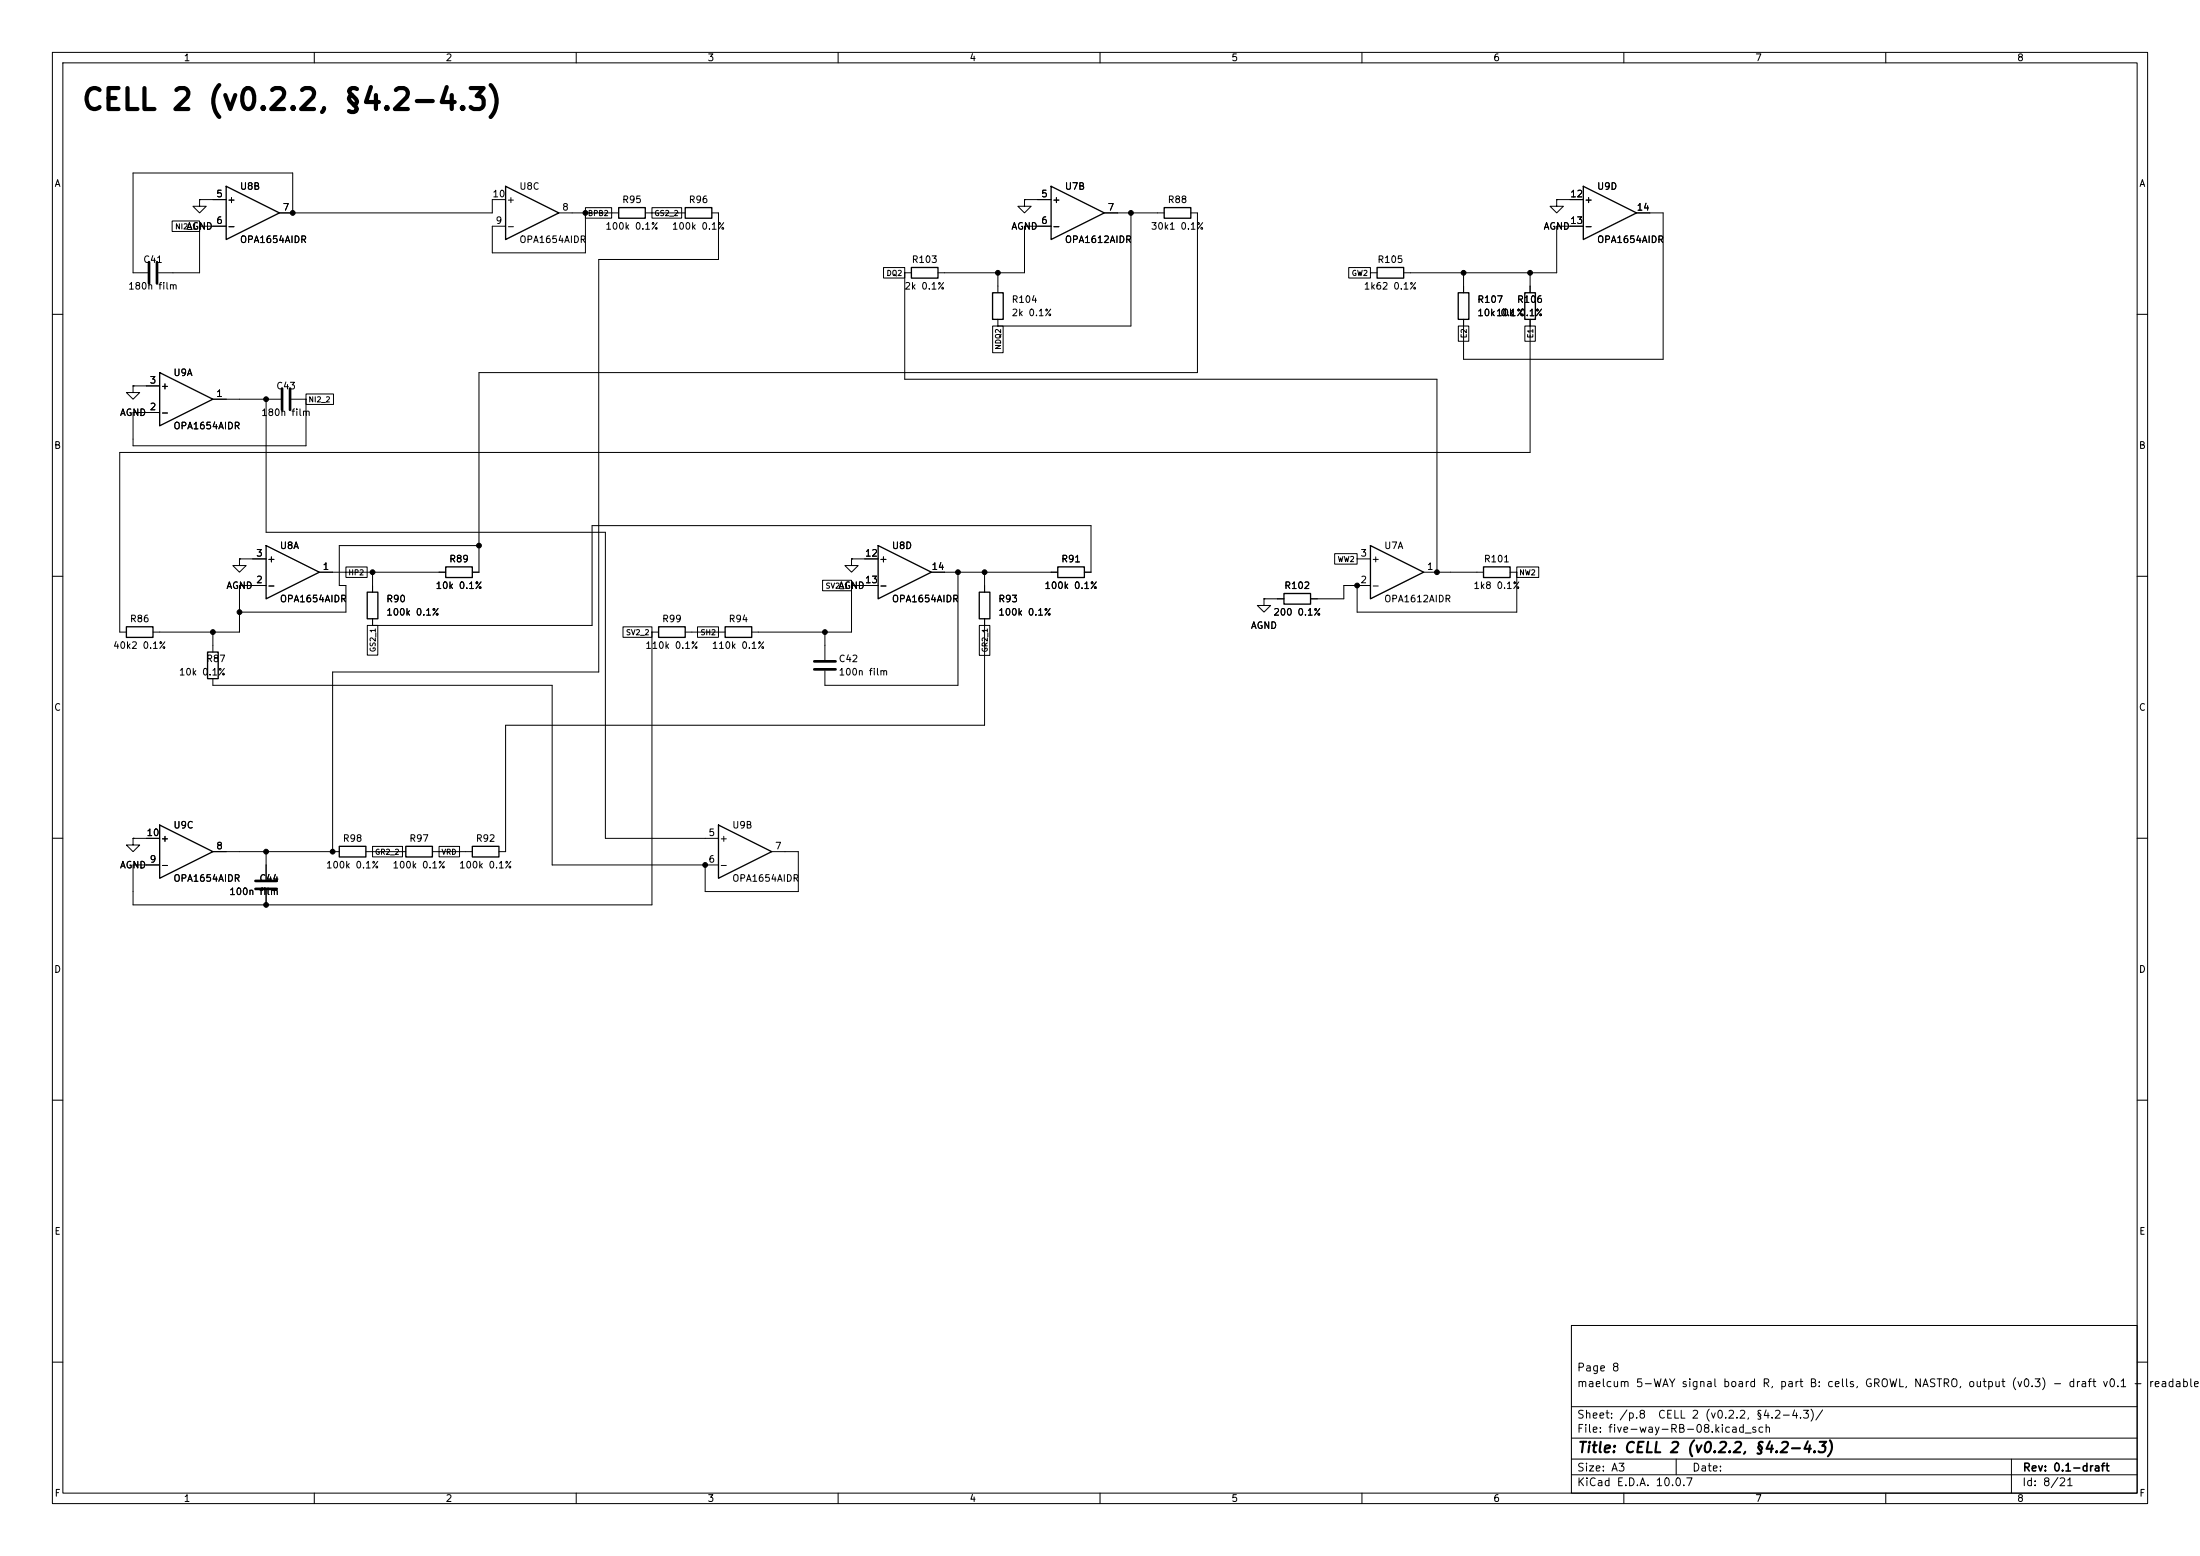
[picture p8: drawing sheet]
<svg xmlns="http://www.w3.org/2000/svg" width="420mm" height="297mm" viewBox="0 0 420 297" stroke-linecap="round" stroke-linejoin="round" font-family="sans-serif">
<g fill="none" stroke="#000" stroke-width=".19">
<path d="M10 10h400v277h-400zM12 12h396v273h-396zM60 10v2M110 10v2M160 10v2M210 10v2M260 10v2M310 10v2M360 10v2M38.1 38.1v1.3h1.3l-1.3 1.2-1.3-1.2h1.3M38.1 38.1h.1M38.1 38.1h5.1"/>
<path d="M96.5 38.1h-2.5v2.5h-40.7M111.8 39.6h5v2h-5zM124.5 39.6h5.6v2h-5.6zM195.6 38.1v1.3h1.2l-1.2 1.2-1.3-1.2h1.3M195.6 38.1h.1M195.6 38.1h5.1M297.2 38.1v1.3h1.2l-1.2 1.2-1.3-1.2h1.3M297.2 38.1h.1M297.2 38.1h5.1M32.9 42.2h5.2v2h-5.2zM38.1 43.2v8.9h-7.9M38.1 43.2h5.1"/>
<path d="M55.9 40.6v-7.6h-30.5v19.1h2.8M106.7 40.6h11.4M111.8 40.6v7.7h-17.8v-5.1h2.5M123.2 40.6h7.6M135.9 40.6h1.3v8.9h-22.9v78.8h-50.8v34.3M168.7 51.1h4v2h-4zM172.7 52.1h1.3M172.7 52.1v20.3h101.6v36.8M190.5 52.1v3.8M200.7 43.2h-5.1v8.9h-16.5M210.8 40.6h11.4M215.9 40.6v21.6h-25.4"/>
<path d="M227.3 40.6h1.3v30.5h-137.2v38.1h-1.2M257.5 51.1h4.1v2h-4.1zM261.6 52.1h1.3M279.4 52.1v3.8M292.1 52.1v3.8M302.3 43.2h-5.1v8.9h-29.2M312.4 40.6h5.1v28h-38.1v-7.6M10 60h2M25.4 73.7v1.2h1.3l-1.3 1.3-1.3-1.3h1.3M25.4 73.7h.1M25.4 73.7h5.1M40.6 76.2h13"/>
<path d="M50.8 76.2v25.4h64.8v58.4h21.6M55.6 76.2h2.8M58.4 75.2h5.3v2h-5.3zM58.4 76.2v8.9h-33v-6.4h5.1M189.5 62.2h2v5.1h-2zM190.5 61v1.2M278.4 62.2h2v2.9h-2zM291.1 62.2h2v2.9h-2zM292.1 61v25.4h-269.2v34.3h1.2M408 60h2M10 110h2M45.7 106.7v1.3h1.3l-1.3 1.2-1.3-1.2h1.3"/>
<path d="M45.7 106.7h.1M45.7 106.7h5.1M50.8 111.8h-5.1v8.9h-16.5M61 109.2h24.1M66 108.2h4.1v2h-4.1zM70.1 119.4h2v5.6h-2zM71.1 109.2v3.8M71.1 118.1v1.3M91.4 104.1h-26.6v7.7h1.2v5h-20.3M118.9 119.6h5.6v2.1h-5.6zM133.2 119.6h4v2.1h-4zM157 110.8h5.6v2h-5.6z"/>
<path d="M162.6 106.7v1.3h1.2l-1.2 1.2-1.3-1.2h1.3M162.6 106.7h.1M162.6 106.7h5M162.6 111.8h5M162.6 111.8v8.9h-19.1M177.8 109.2h24.1M182.9 109.2v21.6h-25.4v-2.8M187 119.4h2v5.7h-2zM188 109.2v3.8M188 118.1v20.3h-91.5v24.2h-1.3M207 109.2h1.3v-8.9h-95.3v19.1h-41.9M241.3 114.3v1.3h1.3l-1.3 1.2-1.3-1.2h1.3"/>
<path d="M241.3 114.3h.1M241.3 114.3h3.8M254.8 105.7h4.3v2h-4.3zM259.1 106.7h2.5M261.6 111.8h-5.1v2.5h-6.3M271.8 109.2h11.4M288.3 109.2h1.3M289.6 108.2h4.2v2h-4.2zM289.6 109.2v7.6h-30.5v-5M408 110h2M40.6 129.5v1.3h64.8v34.3h31.8M40.6 120.7v3.8"/>
<path d="M124.5 120.7h1.2M124.5 120.7v52h-99.1v-7.6h5.1M130.8 120.7h7.6M157.5 120.7v5.3M10 160h2M408 160h2M25.4 160v1.3h1.3l-1.3 1.3-1.3-1.3h1.3M25.4 160h.1M25.4 160h5.1M40.6 162.6h24.2M50.8 162.6v5.3M50.8 169.9v2.8"/>
<path d="M69.8 162.6h7.7M71.1 161.6h5.7v2h-5.7zM82.5 162.6h7.7M83.8 161.6h3.9v2h-3.9zM147.3 162.6h5.1v7.6h-17.8v-5.1M10 210h2M408 210h2M300 253h108v32h-108zM10 260h2M300 278.5h108M300 274.5h108M300 268.5h108"/>
<path d="M320 278.5v3M384 278.5v6.5M408 260h2M60 285v2M110 285v2M160 285v2M210 285v2M260 285v2M300 281.5h108M310 285v2M360 285v2"/>
</g>
<path d="M28.4 50v4.1M30 50v4.1M53.8 74.2v4M55.4 74.2v4M155.4 126.2h4.1M155.4 127.8h4.1M48.8 169.7h4M48.8 168.1h4" fill="none" stroke="#000" stroke-width=".51"/>
<g fill="none" stroke="#000" stroke-width=".25">
<path d="M43.2 35.6l10.1 5-10.1 5.1zM96.5 35.6l10.2 5-10.2 5.1zM118.1 39.6h5.1v2.1h-5.1zM130.8 39.6h5.1v2.1h-5.1zM200.7 35.6l10.1 5-10.1 5.1zM222.2 39.6h5.1v2.1h-5.1zM302.3 35.6l10.1 5-10.1 5.1zM174 51.1h5.1v2h-5.1zM189.5 55.9h2v5.1h-2zM262.9 51.1h5.1v2h-5.1zM278.4 55.9h2v5.1h-2zM291.1 55.9h2v5.1h-2z"/>
<path d="M30.5 71.1l10.1 5.1-10.1 5.1zM24.1 119.6h5.1v2.1h-5.1zM50.8 104.1l10.2 5.1-10.2 5.1zM70.1 113h2v5.1h-2zM85.1 108.2h5.1v2h-5.1zM125.7 119.6h5.1v2.1h-5.1zM138.4 119.6h5.1v2.1h-5.1zM167.6 104.1l10.2 5.1-10.2 5.1zM186.9 113h2.1v5.1h-2.1zM201.9 108.2h5.1v2h-5.1zM245.1 113.3h5.1v2h-5.1zM261.6 104.1l10.2 5.1-10.2 5.1z"/>
<path d="M283.2 108.2h5.1v2h-5.1zM39.6 124.5h2.1v5h-2.1zM30.5 157.5l10.1 5.1-10.1 5zM137.2 157.5l10.1 5.1-10.1 5zM64.8 161.5h5v2.1h-5zM77.5 161.5h5v2.1h-5zM90.2 161.5h5v2.1h-5z"/>
</g>
<g fill="#000" stroke="#000" stroke-width=".19">
<circle cx="55.9" cy="40.6" r=".46"/>
<circle cx="111.8" cy="40.6" r=".46"/>
<circle cx="190.5" cy="52.1" r=".46"/>
<circle cx="215.9" cy="40.6" r=".46"/>
<circle cx="279.4" cy="52.1" r=".46"/>
<circle cx="292.1" cy="52.1" r=".46"/>
<circle cx="50.8" cy="76.2" r=".46"/>
<circle cx="45.7" cy="116.8" r=".46"/>
<circle cx="71.1" cy="109.2" r=".46"/>
<circle cx="91.4" cy="104.1" r=".46"/>
<circle cx="182.9" cy="109.2" r=".46"/>
<circle cx="188" cy="109.2" r=".46"/>
<circle cx="259.1" cy="111.8" r=".46"/>
<circle cx="274.3" cy="109.2" r=".46"/>
<circle cx="40.6" cy="120.7" r=".46"/>
<circle cx="157.5" cy="120.7" r=".46"/>
<circle cx="50.8" cy="162.6" r=".46"/>
<circle cx="50.8" cy="172.7" r=".46"/>
<circle cx="63.5" cy="162.6" r=".46"/>
<circle cx="134.6" cy="165.1" r=".46"/>
</g>
<text font-size="4" x="15.4" y="22">CELL 2 (v0.2.2, §4.2-4.3)</text>
<text font-size="2" x="301" y="277.8">Title: CELL 2 (v0.2.2, §4.2-4.3)</text>
<g font-size="1.5">
<text x="300.9" y="262.1">Page 8</text>
<text x="300.9" y="265.1">maelcum 5-WAY signal board R, part B: cells, GROWL, NASTRO, output (v0.3) - draft v0.1 -</text>
<text x="410.1" y="265.1">readable s</text>
<text x="300.9" y="273.8">File: five-way-RB-08.kicad_sch</text>
<text x="300.9" y="271.1">Sheet: /p.8</text>
<text x="316.4" y="271.1">CELL 2 (v0.2.2, §4.2-4.3)/</text>
<text x="300.9" y="281.2">Size: A3</text>
<text x="322.9" y="281.2">Date:</text>
<text x="386" y="281.2">Rev: 0.1-draft</text>
<text x="300.9" y="284">KiCad E.D.A. 10.0.7</text>
<text x="385.9" y="284">Id: 8/21</text>
</g>
<g font-size="1.3">
<text x="35" y="12">1</text>
<text x="85" y="12">2</text>
<text x="135" y="12">3</text>
<text x="185" y="12">4</text>
<text x="235" y="12">5</text>
<text x="285" y="12">6</text>
<text x="335" y="12">7</text>
<text x="385" y="12">8</text>
<text x="10.3" y="36">A</text>
<text x="408.3" y="36">A</text>
<text x="41.2" y="38">5</text>
<text x="43.3" y="39.1">+</text>
<text x="45.7" y="36.5">U8B</text>
<text x="53.9" y="40.5">7</text>
<text x="93.9" y="38">10</text>
<text x="96.6" y="39.1">+</text>
<text x="99" y="36.5">U8C</text>
<text x="107.2" y="40.5">8</text>
<text x="118.7" y="39.1">R95</text>
<text x="131.4" y="39.1">R96</text>
<text x="198.7" y="38">5</text>
<text x="200.8" y="39.1">+</text>
<text x="203.2" y="36.5">U7B</text>
<text x="211.4" y="40.5">7</text>
<text x="222.8" y="39.1">R88</text>
<text x="299.7" y="38">12</text>
<text x="302.4" y="39.1">+</text>
<text x="304.8" y="36.5">U9D</text>
<text x="312.4" y="40.5">14</text>
<text x="35.5" y="44.1">AGND</text>
<text x="41.2" y="43">6</text>
<text x="43.3" y="44.1">-</text>
<text x="45.7" y="46.7">OPA1654AIDR</text>
<text x="94.5" y="43">9</text>
<text x="96.6" y="44.1">-</text>
<text x="99" y="46.7">OPA1654AIDR</text>
<text x="115.5" y="44.1">100k 0.1%</text>
<text x="128.2" y="44.1">100k 0.1%</text>
<text x="193" y="44.1">AGND</text>
<text x="198.7" y="43">6</text>
<text x="200.8" y="44.1">-</text>
<text x="203.2" y="46.7">OPA1612AIDR</text>
<text x="219.6" y="44.1">30k1 0.1%</text>
<text x="294.6" y="44.1">AGND</text>
<text x="299.7" y="43">13</text>
<text x="302.4" y="44.1">-</text>
<text x="304.8" y="46.7">OPA1654AIDR</text>
<text x="27.2" y="50.5">C41</text>
<text x="174" y="50.5">R103</text>
<text x="262.9" y="50.5">R105</text>
<text x="24.4" y="55.6">180n film</text>
<text x="172.6" y="55.6">2k 0.1%</text>
<text x="193" y="58.1">R104</text>
<text x="260.3" y="55.6">1k62 0.1%</text>
<text x="281.9" y="58.1">R107</text>
<text x="289.5" y="58.1">R106</text>
<text x="193" y="60.7">2k 0.1%</text>
<text x="281.9" y="60.7">10k10k 0.1%</text>
<text x="286.3" y="60.7">0.1%</text>
<text x="28.5" y="73.5">3</text>
<text x="30.6" y="74.6">+</text>
<text x="33" y="72.1">U9A</text>
<text x="41.2" y="76.1">1</text>
<text x="52.6" y="74.6">C43</text>
<text x="22.8" y="79.7">AGND</text>
<text x="28.5" y="78.6">2</text>
<text x="30.6" y="79.7">-</text>
<text x="33" y="82.2">OPA1654AIDR</text>
<text x="49.8" y="79.7">180n film</text>
<text x="10.2" y="86">B</text>
<text x="408.2" y="86">B</text>
<text x="48.8" y="106.5">3</text>
<text x="50.9" y="107.6">+</text>
<text x="53.3" y="105.1">U8A</text>
<text x="85.7" y="107.6">R89</text>
<text x="165" y="106.5">12</text>
<text x="167.7" y="107.6">+</text>
<text x="170.2" y="105.1">U8D</text>
<text x="202.5" y="107.6">R91</text>
<text x="259.6" y="106.5">3</text>
<text x="261.7" y="107.6">+</text>
<text x="264.1" y="105.1">U7A</text>
<text x="283.2" y="107.6">R101</text>
<text x="43.1" y="112.7">AGND</text>
<text x="48.8" y="111.6">2</text>
<text x="50.9" y="112.7">-</text>
<text x="61.5" y="109.1">1</text>
<text x="83.1" y="112.7">10k 0.1%</text>
<text x="160" y="112.7">AGND</text>
<text x="165" y="111.6">13</text>
<text x="167.7" y="112.7">-</text>
<text x="177.7" y="109.1">14</text>
<text x="199.3" y="112.7">100k 0.1%</text>
<text x="245.1" y="112.7">R102</text>
<text x="259.6" y="111.6">2</text>
<text x="261.7" y="112.7">-</text>
<text x="272.3" y="109.1">1</text>
<text x="281.2" y="112.7">1k8 0.1%</text>
<text x="24.7" y="119.1">R86</text>
<text x="53.3" y="115.3">OPA1654AIDR</text>
<text x="73.6" y="115.3">R90</text>
<text x="73.6" y="117.8">100k 0.1%</text>
<text x="126.3" y="119.1">R99</text>
<text x="139" y="119.1">R94</text>
<text x="170.2" y="115.3">OPA1654AIDR</text>
<text x="190.5" y="115.3">R93</text>
<text x="190.5" y="117.8">100k 0.1%</text>
<text x="243" y="117.8">200 0.1%</text>
<text x="264.1" y="115.3">OPA1612AIDR</text>
<text x="21.5" y="124.2">40k2 0.1%</text>
<text x="123.1" y="124.2">110k 0.1%</text>
<text x="135.8" y="124.2">110k 0.1%</text>
<text x="238.7" y="120.3">AGND</text>
<text x="34.1" y="129.2">10k 0.1%</text>
<text x="39.3" y="126.7">R87</text>
<text x="160" y="126.7">C42</text>
<text x="160" y="129.2">100n film</text>
<text x="10.2" y="136">C</text>
<text x="408.2" y="136">C</text>
<text x="27.9" y="159.9">10</text>
<text x="30.6" y="161">+</text>
<text x="33" y="158.4">U9C</text>
<text x="65.3" y="161">R98</text>
<text x="78" y="161">R97</text>
<text x="90.7" y="161">R92</text>
<text x="135.2" y="159.9">5</text>
<text x="137.3" y="161">+</text>
<text x="139.7" y="158.4">U9B</text>
<text x="22.8" y="166.1">AGND</text>
<text x="28.5" y="165">9</text>
<text x="30.6" y="166.1">-</text>
<text x="41.2" y="162.4">8</text>
<text x="62.1" y="166.1">100k 0.1%</text>
<text x="74.8" y="166.1">100k 0.1%</text>
<text x="87.5" y="166.1">100k 0.1%</text>
<text x="135.2" y="165">6</text>
<text x="137.3" y="166.1">-</text>
<text x="147.9" y="162.4">7</text>
<text x="33" y="168.6">OPA1654AIDR</text>
<text x="43.7" y="171.1">100n film</text>
<text x="49.4" y="168.6">C44</text>
<text x="139.7" y="168.6">OPA1654AIDR</text>
<text x="10.2" y="186">D</text>
<text x="408.2" y="186">D</text>
<text x="10.3" y="236">E</text>
<text x="408.3" y="236">E</text>
<text x="10.3" y="286">F</text>
<text x="35" y="287">1</text>
<text x="85" y="287">2</text>
<text x="135" y="287">3</text>
<text x="185" y="287">4</text>
<text x="235" y="287">5</text>
<text x="285" y="287">6</text>
<text x="335" y="287">7</text>
<text x="385" y="287">8</text>
<text x="408.3" y="286">F</text>
</g>
<g font-size="1">
<text x="112.1" y="41.5">BPB2</text>
<text x="124.8" y="41.5">GS2_2</text>
<text x="33.3" y="44">NI2_1</text>
<text x="169.1" y="52.9">DQ2</text>
<text x="257.9" y="52.9">GW2</text>
<text x="280.2" y="64.7" transform="rotate(-90 280.2 64.7)">E2</text>
<text x="292.9" y="64.7" transform="rotate(-90 292.9 64.7)">E1</text>
<text x="191.3" y="66.9" transform="rotate(-90 191.3 66.9)">NDQ2</text>
<text x="58.8" y="77">NI2_2</text>
<text x="255.3" y="107.5">WW2</text>
<text x="66.4" y="110">HP2</text>
<text x="157.5" y="112.6">SV2_1</text>
<text x="289.9" y="110">NW2</text>
<text x="71.9" y="124.6" transform="rotate(-90 71.9 124.6)">GS2_1</text>
<text x="119.4" y="121.5">SV2_2</text>
<text x="133.6" y="121.5">SH2</text>
<text x="188.8" y="124.6" transform="rotate(-90 188.8 124.6)">GR2_1</text>
<text x="71.5" y="163.4">GR2_2</text>
<text x="84.2" y="163.4">VRD</text>
</g>
</svg>
